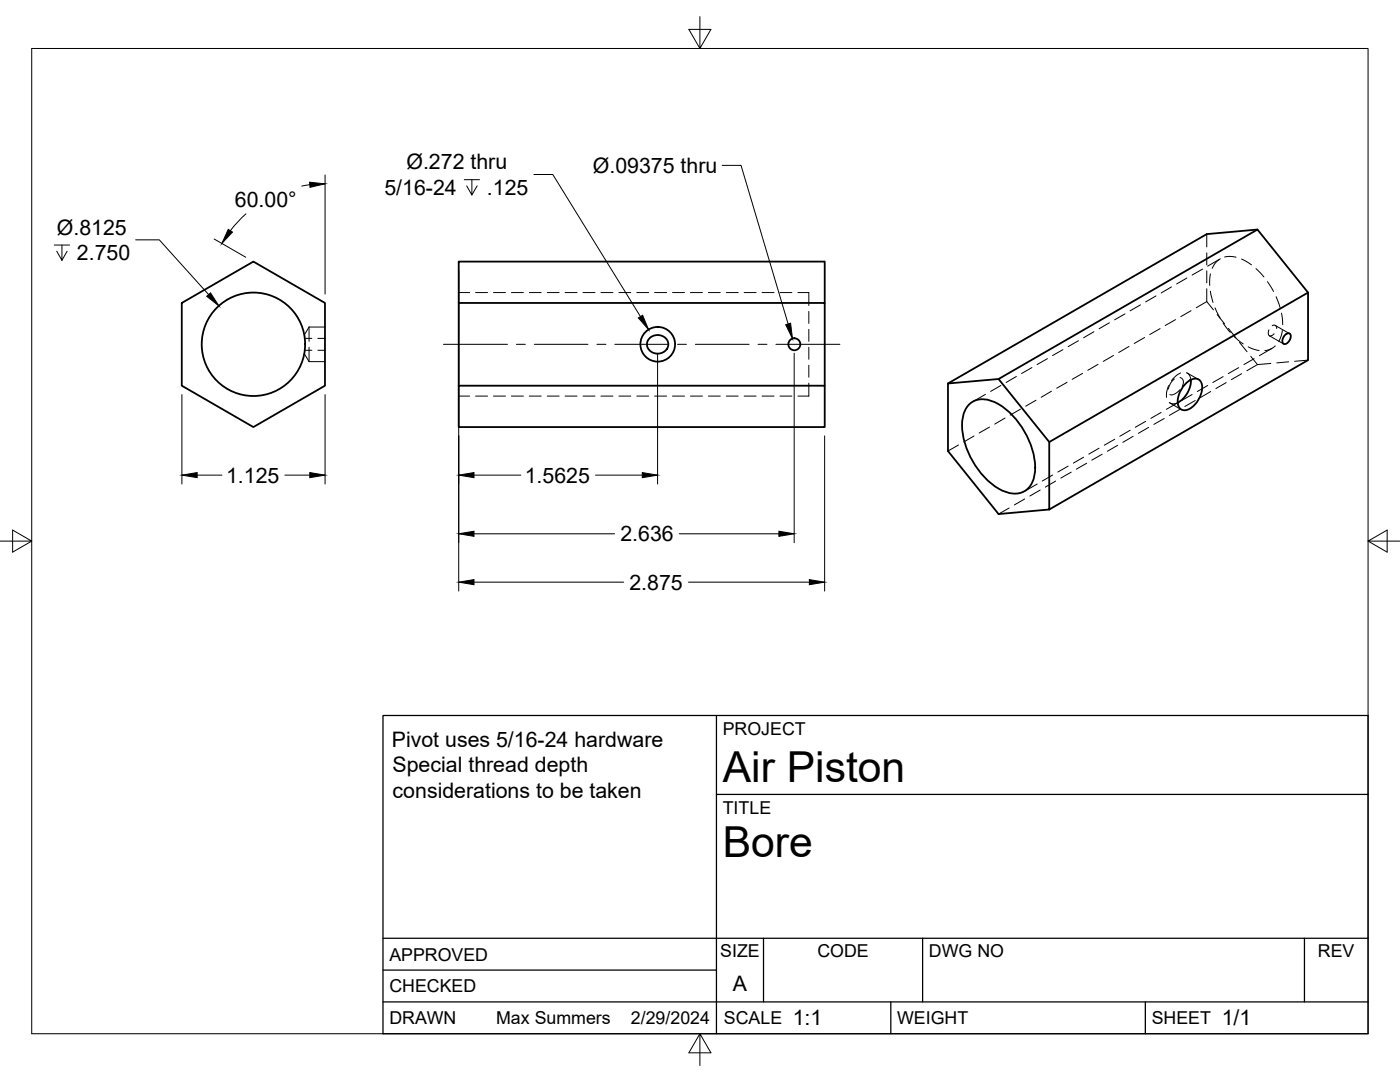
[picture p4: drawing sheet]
<svg xmlns="http://www.w3.org/2000/svg" width="279mm" height="216mm" viewBox="0 0 279 216" stroke-linecap="round" stroke-linejoin="round" font-family="sans-serif">
<!-- layer: Visible -->
<g fill="none" stroke="#000" stroke-width=".36">
<path d="M251 45.8l-10.2 .9-51.6 29.8v13.5l10.1 12.6 10.1-.9 51.6-29.8v-13.5l-51.6 29.8v13.5M261 58.4l-10-12.6-51.7 29.8 10.1 12.6M36.3 60.5l14.3-8.3 14.3 8.3v16.5l-14.3 8.2-14.3-8.2zM91.5 77h73.1v8.2h-73.1zM91.5 77v-16.5h73.1v16.5M91.5 60.5v-8.3h73.1v8.3M129.6 67.5l.7-.4 .6-.2 1.1 .1a1.83 1.83 0 0 1 1.3 2.2 1.83 1.83 0 0 1-2.1 1.4l-.7-.2a1.74 1.74 0 0 1-.9-2.9zM199.3 75.6l-10.1 .9M236.4 76.8a2.26 2.26 0 0 1 3-1 3.1 3.1 0 0 1 0 3.6 4.1 4.1 0 0 1-3 2.5 1.44 1.44 0 0 1-1.4-1.8 5.3 5.3 0 0 1 1.4-3.3zM237.7 75.8a5.3 5.3 0 0 1-2.7 4.5M256.5 66.8a.62 .62 0 0 1 1-.1 1.47 1.47 0 0 1-1.3 1.9 1.35 1.35 0 0 1 .3-1.8zM193.2 81a4.2 4.2 0 0 1 5-.9 15.6 15.6 0 0 1 8.1 10.8 7.6 7.6 0 0 1-.9 6.3 4.2 4.2 0 0 1-5 .8 15.5 15.5 0 0 1-8.3-14.3l.2-1.1z"/>
<circle cx="50.6" cy="68.7" r="10.3"/>
<circle cx="131.3" cy="68.7" r="3.5"/>
<circle cx="158.5" cy="68.7" r="1.2"/>
</g>
<!-- layer: Hidden -->
<g fill="none" stroke="#000" stroke-width=".2">
<path d="M91.5 58.4h2.2M94.9 58.4h2.4M98.5 58.4h2.4M102.1 58.4h2.4M105.6 58.4h2.4M109.2 58.4h2.4M112.8 58.4h2.4M116.4 58.4h2.3M119.9 58.4h2.4M123.5 58.4h2.4M127.1 58.4h2.4M130.6 58.4h2.4"/>
<path d="M134.2 58.4h2.4M137.8 58.4h2.4M141.4 58.4h2.3M144.9 58.4h2.4M148.5 58.4h2.4M152.1 58.4h2.4M155.7 58.4h2.3M159.2 58.4h2.2v2.6M230.7 59.1l-2.1 1.1M233.8 57.3l-2.1 1.2M236.9 55.5l-2.1 1.2M240 53.7l-2.1 1.2"/>
<path d="M240.8 46.7v2.6M240.8 50.5v2.4M240.8 54v2.4M240.8 57.6v2.6M241.6 58.1l.5 2.2M241.6 54.7l-.2 2.3M243.4 51.8l-1 .8-.5 1M243.5 51.6l-2.5 1.5M244.4 51.3l.8-.1 1.5 .1M247.8 51.7l2 1.2M250.7 53.6l1.5 1.7M252.9 56.2l1.3 2"/>
<path d="M254.7 59.2l.8 2.2M60.7 70.6l1 1.6M60.8 67.5h1.4M60.8 69.9h1.4M61.7 65.3v2.8M61.7 69.3v2.9M61.7 65.3l-1 1.5M61.7 65.3h3.2M61.7 72.2h3.2M63.4 67.5h1.5M63.4 69.9h1.5M91.5 79h2.2"/>
<path d="M94.9 79h2.4M98.5 79h2.4M102.1 79h2.4M105.6 79h2.4M109.2 79h2.4M112.8 79h2.4M116.4 79h2.3M119.9 79h2.4M123.5 79h2.4M127.1 79h2.4M130.6 79h2.4M134.2 79h2.4"/>
<path d="M137.8 79h2.4M141.4 79h2.3M144.9 79h2.4M148.5 79h2.4M152.1 79h2.4M155.7 79h2.3M161.4 76.5v2.5h-2.2M161.4 72.9v2.4M161.4 69.3v2.4M161.4 65.7v2.4M161.4 62.1v2.4M196.7 78.7l-2.6 1.5"/>
<path d="M199.7 76.9l-2 1.2M202.8 75.1l-2 1.2M206 73.3l-2.1 1.2M206.8 79.9l-2.1 1.1M209 71.6l-2 1.1M209.8 78.1l-2 1.2M212.1 69.8l-2 1.2M213 76.3l-2.1 1.2M215.2 68l-2 1.2M216 74.5l-2 1.2M218.3 66.2l-2 1.2M219.1 72.7l-2 1.2"/>
<path d="M221.4 64.4l-2 1.2M222.2 70.9l-2 1.2M224.5 62.6l-2.1 1.2M225.3 69.1l-2 1.2M227.6 60.8l-2.1 1.2M228.4 67.4l-2 1.1M231.5 65.6l-2.1 1.2M233.2 77l-.4 1.3v1M234.4 75.6l-.8 .9-.4 1.1M234.6 63.8l-2.1 1.2M235.5 77.8l-1.2 .9h-.8M235.5 75.3a1.11 1.11 0 0 1 .4 1.8"/>
<path d="M235.6 74.4l-.8 .5-1 1M236.8 74.4h.1a1.51 1.51 0 0 1 .8 1.4M237 74.4l2.2 1.3M237.7 62l-2.1 1.2M237.9 78.7l-2 1.2M238.5 79.9l-2 1.2M240.8 60.2l-2.1 1.2M240.8 60.2l1.4 1.6M241 76.9l-2 1.2M241.6 78.1l-2 1.2M242.5 61.4l1 2.1M242.9 62.8l1.5 1.8"/>
<path d="M244.1 64.5l1.4 1.8M244.1 75.1l-2.1 1.2M244.7 76.3l-2 1.2M245.2 65.5l1.4 1.9M246.3 67.2l1.8 1.4M247.2 73.4l-2.1 1.1M247.4 68.3l1.5 1.9M247.8 74.6l-2.1 1.2M249.1 69.2l1.2 .5 1 .2M249.6 71.1l1.4 1.6M250.3 71.6l-2.1 1.1M251 72.7l-2.2 1.3"/>
<path d="M253.2 65.8l-.1 .8 .2 .4h.6l.4-.4M253.3 67l2.9 1.6M253.6 72.5l-2.6 .2M253.9 69.5l-2.6 1.5M253.9 65l.4-.1h.3l.2 .7M254.5 69l-.8 .6-1.3 .4M254.5 64.9l2.8 1.7M255.8 62.5l.2 2.3M255.9 65.9l-.2 1-.5 1.2M257.2 72.2l-2.4 .2M261 71.9l-2.6 .2M191.3 88.8l-2.1 1.2"/>
<path d="M194.4 87l-2.1 1.2M197.5 85.2l-2.1 1.2M200.6 83.4l-2.1 1.2M203.7 81.6l-2.1 1.2M204.5 99.6l-2.1 1.2M207 96.6l-2.6 1.4M207.6 97.8l-2.1 1.2M210.1 94.8l-2.1 1.2M210.7 96l-2.1 1.2M213.2 93l-2.1 1.2M213.8 94.2l-2.1 1.2M216.3 91.2l-2.1 1.2"/>
<path d="M216.9 92.4l-2.1 1.2M219.4 89.4l-2.1 1.2M220 90.6l-2.1 1.2M222.5 87.7l-2.1 1.1M223.1 88.9l-2.1 1.1M225.6 85.9l-2.1 1.2M226.1 87.1l-2 1.2M228.6 84.1l-2 1.2M229.2 85.3l-2 1.2M231.7 82.3l-2 1.2M232.3 83.5l-2 1.2M233.4 80.3v.1a1.51 1.51 0 0 0 1.6-.1"/>
<path d="M233.5 80.4l2.2 1.3M234.8 80.5l-2 1.2M235.4 81.7l-2 1.2M201.4 101.4l-2.1 1.2"/>
</g>
<!-- layer: Border -->
<path d="M6.3 9.7h266.7v196.6h-266.7zM139.7 3.3v6.4l2.2-3.8h-4.4l2.2 3.8M0 108h6.3l-3.8-2.2v4.4l3.8-2.2M273 108l3.8 2.2v-4.4l-3.8 2.2h6.4M139.7 206.3l-2.2 3.8h4.4l-2.2-3.8v6.3" fill="none" stroke="#000" stroke-width=".2"/>
<!-- layer: Titleblock -->
<path d="M76.4 142.8h196.6v63.5h-196.6zM143 158.5h130M143 142.8v63.5M76.4 199.9h196.6M76.4 193.6h66.6M76.4 187.2h196.6M152.4 187.2v12.7M177.8 199.9v6.4M184.1 187.2v12.7M228.6 199.9v6.4M260.3 187.2v12.7" fill="none" stroke="#000" stroke-width=".25"/>
<!-- layer: FD_Dimensions -->
<g fill="none" stroke="#000" stroke-width=".2">
<path d="M61.8 36.9l-1.6 .2M64.9 34.9v23.8M92.6 35.9h3.1M94.2 35.9v3l-1.1-1.8M95.2 37.1l-1 1.8M106.6 34.8h3.7l17.5 28.4M144.1 33h3.8l9.4 31.6M10.8 48.9h3.1M12.4 48.9v3l-1.1-1.8M13.4 50.1l-1 1.8M27.1 47.9h4.7l9.8 10.9M42.7 47.7l6.3 3.6"/>
<path d="M49.1 42.7l-1.4 1.3-1.7 2M91.5 54v63.9M36.3 78.7v17.9M64.9 78.7v17.9M131.2 70.5v26.1M158.5 70.5v37.8M39.3 94.8h5M56.9 94.8h4.9M94.6 94.8h9.3M118.9 94.8h9.3M164.6 87v30.9M94.6 116.2h29.9"/>
<path d="M94.6 106.5h28.1M135.6 106.5h19.8M137.4 116.2h24.1"/>
</g>
<g fill="#000" stroke="#000" stroke-width=".2">
<path d="M61.8 36.4l3.1 .3-3 .7zM41.3 59.1l.7-.7 1.7 2.6zM45.6 45.8l.8 .5-2.1 2.3zM127.4 63.4l.8-.5 1.2 2.9zM156.8 64.8l1-.3 .4 3.1zM36.3 94.8l3-.5v1zM61.8 94.3l3.1 .5-3.1 .5zM91.5 94.8l3.1-.5v1zM128.2 94.3l3 .5-3 .5zM91.5 116.2l3.1-.5v1zM91.5 106.5l3.1-.5v1zM155.4 106l3.1 .5-3.1 .5z"/>
<path d="M161.5 115.7l3.1 .5-3.1 .5z"/>
</g>
<!-- layer: Smart Centers -->
<path d="M88.5 68.7h12.8M103.1 68.7h1.7M106.6 68.7h10.7M119.1 68.7h1.8M122.7 68.7h10.7M135.2 68.7h1.8M138.8 68.7h10.7M151.3 68.7h1.8M154.9 68.7h12.7" fill="none" stroke="#000" stroke-width=".2"/>
<g font-size="8.5">
<text x="144.3" y="156">Air Piston</text>
<text x="144.3" y="171">Bore</text>
</g>
<g font-size="4.3">
<text x="81.1" y="33.7">Ø.272 thru</text>
<text x="118.3" y="34.5">Ø.09375 thru</text>
<text x="46.9" y="41.4">60.00°</text>
<text x="76.7" y="38.9">5/16-24</text>
<text x="97.2" y="38.9">.125</text>
<text x="11.3" y="46.8">Ø.8125</text>
<text x="15.4" y="51.9">2.750</text>
<text x="45.1" y="96.3">1.125</text>
<text x="104.7" y="96.3">1.5625</text>
<text x="123.8" y="108">2.636</text>
<text x="125.6" y="117.7">2.875</text>
<text x="78.2" y="149">Pivot uses 5/16-24 hardware</text>
<text x="78.3" y="154.1">Special thread depth</text>
<text x="78.4" y="159.2">considerations to be taken</text>
<text x="146.3" y="197.7">A</text>
<text x="158.2" y="204.6">1:1</text>
<text x="243.8" y="204.6">1/1</text>
</g>
<g font-size="3.5">
<text x="144.3" y="146.6">PROJECT</text>
<text x="144.3" y="162.3">TITLE</text>
<text x="77.7" y="191.7">APPROVED</text>
<text x="143.7" y="191">SIZE</text>
<text x="163.1" y="191">CODE</text>
<text x="185.4" y="191">DWG NO</text>
<text x="263" y="191">REV</text>
<text x="77.7" y="198">CHECKED</text>
<text x="77.7" y="204.4">DRAWN</text>
<text x="99" y="204.4">Max Summers</text>
<text x="125.9" y="204.4">2/29/2024</text>
<text x="144.5" y="204.4">SCALE</text>
<text x="179" y="204.4">WEIGHT</text>
<text x="229.8" y="204.4">SHEET</text>
</g>
</svg>
